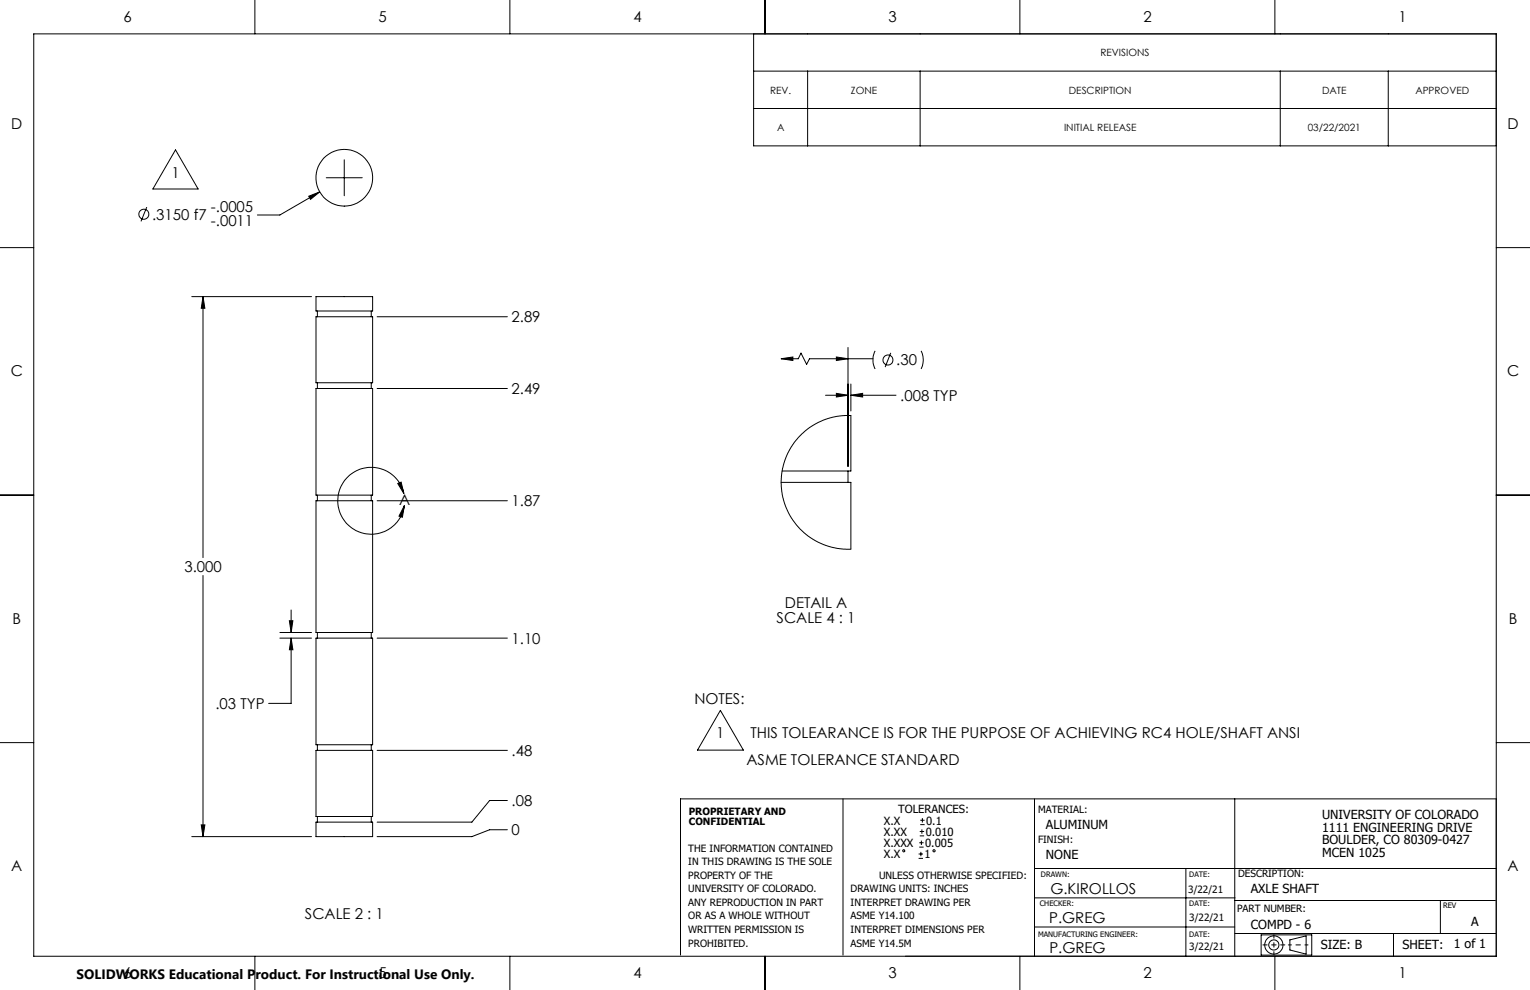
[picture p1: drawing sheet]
<svg xmlns="http://www.w3.org/2000/svg" width="432mm" height="279mm" viewBox="0 0 432 279" stroke-linecap="round" stroke-linejoin="round" font-family="sans-serif">
<g fill="none" stroke="#000" stroke-width=".28">
<path d="M9.5 9.6h412.8v260.3h-412.8zM71.9 0v9.6M143.9 0v9.6M212.7 9.6v31.6h209.6M215.9 0v9.6M287.8 0v9.6M359.8 0v9.6M212.7 20.1h209.6M212.7 30.6h209.6M227.9 20.1v21.1M259.7 20.1v21.1M361.3 20.1v21.1"/>
<path d="M391.8 20.1v21.1M41.4 58.5l-1.6 4M49.5 42.3l6.4 11h-12.8zM87.1 55.4l3.1-1.2-2.6 2.1zM90.2 54.2l-11.2 6.5h-6.4M92.1 50.2h10.1M97.2 45.1v10.1M0 69.9h9.5M422.3 69.9h9.5M54.1 83.7h33.8M57.3 83.7l.5 3.3h-1zM57.3 83.7v73.7"/>
<path d="M89.2 89.4h16v18.6h-16zM89.2 83.7h16v4.1h-16zM89.6 87.8v1.6M104.8 87.8v1.6M106.4 89.4h36.8M239.3 98.1v33.6M247 99l-.6 2v1.4l.6 1.7M251.4 99.6l-1.6 4M260 99l.6 2.4-.2 1.8-.4 .9M89.2 109.6h16v30.1h-16zM89.6 108v1.6M104.8 108v1.6"/>
<path d="M106.4 109.6h36.8M220.5 101.2l3.3-.4v.9zM220.5 101.2h4.8l.8-1.5 1.5 3.1 .9-1.6h17.9M233 111.5h6.3M236 111l3.3 .5-3.3 .5zM236 100.8l3.3 .4-3.3 .5zM240.1 111.5l3.4-.5v1zM240.1 108.4v7.6M240.1 111.5h12.8M0 139.7h9.5M89.6 139.7v1.6M104.8 139.7v1.6"/>
<path d="M112.3 136.5l.9-.4 .8 3.2zM114 139.3a9.4 9.4 0 0 0-14.8-5.6 9.4 9.4 0 0 0 .7 15.8 9.4 9.4 0 0 0 14.2-6.8M220.7 132.9h19.4v-15.6l-3.8 .2-3.2 .8-3.4 1.6-3.4 2.5-2.6 3.2-1.9 3.5-.9 3-.4 3.6 .2 3.7 1 3.4 1.6 3.4 2.5 3.1 3.5 2.9 3.3 1.6 3.9 1 3.6 .2v-18.9h-19.6M239.3 132.9v3.2M422.2 139.7h9.6M89.2 141.3h16v37.2h-16zM106.4 141.3h36.8M114.1 142.7l-.5 3.3-1-.3zM57.3 162.4v73.7M79 178.5h8.9M81.7 175.2h1l-.5 3.3zM82.2 172.2v6.3"/>
<path d="M89.6 178.5v1.6M104.8 178.5v1.6M79 180.1h8.9M82.2 180.1l.5 3.3h-1zM82.2 180.1v18.4h-6.4M89.2 180.1h16v30.1h-16zM106.4 180.1h36.8M0 209.6h9.5M89.2 211.8h16v18.6h-16zM89.6 210.2v1.6M104.8 210.2v1.6M106.4 211.8h36.8"/>
<path d="M203.3 200.5l6.5 11.2h-13zM422.3 209.6h9.5M54.1 236.1h33.8M56.8 232.8h1l-.5 3.3zM89.2 232h16v4.1h-16zM89.6 230.4v1.6M104.8 230.4v1.6M143.2 234.2h-5l-5 1.9h-26.8M143.2 225.9h-5l-5 6.1h-26.8M237.9 225.5v44.1M259.4 239.1h1.3M259.4 237.8h1.3"/>
<path d="M259.6 235.9h1.2M259.6 234.7h1.2M259.7 232.7h1.2M259.7 231.5h1.2M260 237.2v1.3M260.2 234.1v1.2M260.3 230.9v1.2M292 225.5v44.4M348.5 225.5v44.4M422.3 225.5h-230.2v44.1M259.3 242.3h1.2M259.3 241h1.2"/>
<path d="M259.9 240.4v1.3M292 245.1h130.3M292.1 253.4h56.5M334.7 245.1v24.8M348.5 254.1h73.6M406.5 254.1v9.4M71.9 269.9v9.5M143.9 269.9v9.5M215.9 269.9v9.5M287.8 269.9v9.5M292 261.6h56.5M348.5 263.5h73.6"/>
<path d="M355.9 263.8h14.3v5.8h-14.3zM359.8 269.9v9.5M364 265.3l4.6-1.2v5.2l-4.6-1.2zM393.3 263.5v6.4"/>
<circle cx="97.2" cy="50.2" r="8"/>
<circle cx="40.6" cy="60.5" r="1.42"/>
<circle cx="250.6" cy="101.6" r="1.41"/>
<circle cx="255.1" cy="240.1" r=".31"/>
<circle cx="263.6" cy="240.1" r=".31"/>
<circle cx="359.5" cy="266.7" r="1.43"/>
<circle cx="359.5" cy="266.7" r="2.57"/>
</g>
<path d="M356.4 266.7h6.2" fill="none" stroke="#000" stroke-width=".28" stroke-dasharray="15.2 1.3 1.3 1.3" stroke-dashoffset="14.1"/>
<path d="M359.5 263.8v5.7" fill="none" stroke="#000" stroke-width=".28" stroke-dasharray="15.2 1.3 1.3 1.3" stroke-dashoffset="14.3"/>
<path d="M363.6 266.7h5.5" fill="none" stroke="#000" stroke-width=".28" stroke-dasharray="15.2 1.3 1.3 1.3" stroke-dashoffset="14.4"/>
<g fill="#000">
<path d="M87.1 55.4l.5 .9 2.6-2.1zM82.2 180.1l.5 3.3h-1zM81.7 175.2h1l-.5 3.3zM57.3 83.7l.5 3.3h-1zM56.8 232.8h1l-.5 3.3zM236 111l3.3 .5-3.3 .5zM240.1 111.5l3.4-.5v1zM236 100.8l3.3 .4-3.3 .5zM220.5 101.2l3.3-.4v.9z"/>
<path d="M112.3 136.5l.9-.4 .8 3.2zM114.1 142.7l-.5 3.3-1-.3z"/>
</g>
<g font-size="4.2">
<text x="34.8" y="6.2">6</text>
<text x="106.8" y="6.2">5</text>
<text x="178.7" y="6.2">4</text>
<text x="250.7" y="6.2">3</text>
<text x="322.7" y="6.2">2</text>
<text x="394.6" y="6.2">1</text>
<text x="3.2" y="36.3">D</text>
<text x="425.5" y="36.3">D</text>
<text x="48.4" y="50.1">1</text>
<text x="59.5" y="59.7">-.0005</text>
<text x="42.9" y="62">.3150 f7</text>
<text x="59.5" y="63.8">-.0011</text>
<text x="144.4" y="91">2.89</text>
<text x="3" y="106.2">C</text>
<text x="252.9" y="103.1">.30</text>
<text x="425.3" y="106.2">C</text>
<text x="144.4" y="111.2">2.49</text>
<text x="254.1" y="113.1">.008 TYP</text>
<text x="112.6" y="142.5">A</text>
<text x="144.4" y="142.9">1.87</text>
<text x="52" y="161.5">3.000</text>
<text x="221.5" y="171.7">DETAIL A</text>
<text x="3.5" y="176">B</text>
<text x="219.2" y="175.9">SCALE 4 : 1</text>
<text x="425.8" y="176">B</text>
<text x="144.4" y="181.7">1.10</text>
<text x="60.8" y="200.1">.03 TYP</text>
<text x="196" y="198.7">NOTES:</text>
<text x="202.2" y="208.4">1</text>
<text x="211.8" y="208.3">THIS TOLEARANCE IS FOR THE PURPOSE OF ACHIEVING RC4 HOLE/SHAFT ANSI</text>
<text x="144.4" y="213.4">.48</text>
<text x="210.7" y="215.8">ASME TOLERANCE STANDARD</text>
<text x="144.4" y="227.5">.08</text>
<text x="144.4" y="235.8">0</text>
<text x="3.2" y="245.9">A</text>
<text x="425.5" y="245.9">A</text>
<text x="296.4" y="252.4">G.KIROLLOS</text>
<text x="86.1" y="259.3">SCALE 2 : 1</text>
<text x="296.1" y="260.5">P.GREG</text>
<text x="296.2" y="269.1">P.GREG</text>
<text x="34.8" y="276">6</text>
<text x="106.8" y="276">5</text>
<text x="178.7" y="276">4</text>
<text x="250.7" y="276">3</text>
<text x="322.7" y="276">2</text>
<text x="394.6" y="276">1</text>
</g>
<text font-size="3.8" x="21.6" y="276.3">SOLIDWORKS Educational Product. For Instructional Use Only.</text>
<g font-size="3.5">
<text x="295.2" y="233.9">ALUMINUM</text>
<text x="373.1" y="231.2">UNIVERSITY OF COLORADO</text>
<text x="373.1" y="234.8">1111 ENGINEERING DRIVE</text>
<text x="373.1" y="238.3">BOULDER, CO 80309-0427</text>
<text x="295.2" y="242.3">NONE</text>
<text x="373.1" y="241.8">MCEN 1025</text>
<text x="353" y="252">AXLE SHAFT</text>
<text x="353" y="262.1">COMPD - 6</text>
<text x="415.2" y="261.2">A</text>
<text x="372.8" y="267.9">SIZE: B</text>
<text x="395.8" y="267.7">SHEET:</text>
<text x="410.3" y="267.6">1 of 1</text>
</g>
<g font-size="3.2">
<text x="249.5" y="232.7">X.X</text>
<text x="253.5" y="229.5">TOLERANCES:</text>
<text x="261.4" y="232.7">0.1</text>
<text x="249.5" y="235.9">X.XX</text>
<text x="249.5" y="239.1">X.XXX</text>
<text x="261.1" y="239.1">0.005</text>
<text x="261.2" y="235.9">0.010</text>
<text x="249.5" y="242.2">X.X</text>
<text x="260.9" y="242.2">1</text>
</g>
<g font-size="2.8">
<text x="310.6" y="15.9">REVISIONS</text>
<text x="217.4" y="26.4">REV.</text>
<text x="240.1" y="26.4">ZONE</text>
<text x="301.7" y="26.4">DESCRIPTION</text>
<text x="373.1" y="26.4">DATE</text>
<text x="399.4" y="26.4">APPROVED</text>
<text x="219.3" y="36.9">A</text>
<text x="300.3" y="36.9">INITIAL RELEASE</text>
<text x="369.1" y="36.9">03/22/2021</text>
<text x="194.4" y="229.9">PROPRIETARY AND</text>
<text x="194.4" y="232.7">CONFIDENTIAL</text>
<text x="293" y="229.6">MATERIAL:</text>
<text x="293" y="237.9">FINISH:</text>
<text x="194.3" y="240.4">THE INFORMATION CONTAINED</text>
<text x="194.3" y="244.2">IN THIS DRAWING IS THE SOLE</text>
<text x="194.3" y="248">PROPERTY OF THE</text>
<text x="194.3" y="251.9">UNIVERSITY OF COLORADO.</text>
<text x="240.1" y="251.9">DRAWING UNITS: INCHES</text>
<text x="248.1" y="248">UNLESS OTHERWISE SPECIFIED:</text>
<text x="335.3" y="252">3/22/21</text>
<text x="349.4" y="247.4">DESCRIPTION:</text>
<text x="194.3" y="255.7">ANY REPRODUCTION IN PART</text>
<text x="240.1" y="255.7">INTERPRET DRAWING PER</text>
<text x="349.1" y="257.5">PART NUMBER:</text>
<text x="194.3" y="259.5">OR AS A WHOLE WITHOUT</text>
<text x="194.3" y="263.3">WRITTEN PERMISSION IS</text>
<text x="240.1" y="259.5">ASME Y14.100</text>
<text x="240.1" y="263.3">INTERPRET DIMENSIONS PER</text>
<text x="335.6" y="260.1">3/22/21</text>
<text x="194.3" y="267.1">PROHIBITED.</text>
<text x="240.1" y="267.1">ASME Y14.5M</text>
<text x="335.6" y="268.1">3/22/21</text>
</g>
<g font-size="2.1">
<text x="293.8" y="247.4">DRAWN:</text>
<text x="335.6" y="247.4">DATE:</text>
<text x="293.5" y="255.7">CHECKER:</text>
<text x="335.6" y="255.7">DATE:</text>
<text x="407.3" y="256.3">REV</text>
<text x="293" y="264.5">MANUFACTURING ENGINEER:</text>
<text x="335.6" y="264.5">DATE:</text>
</g>
</svg>
